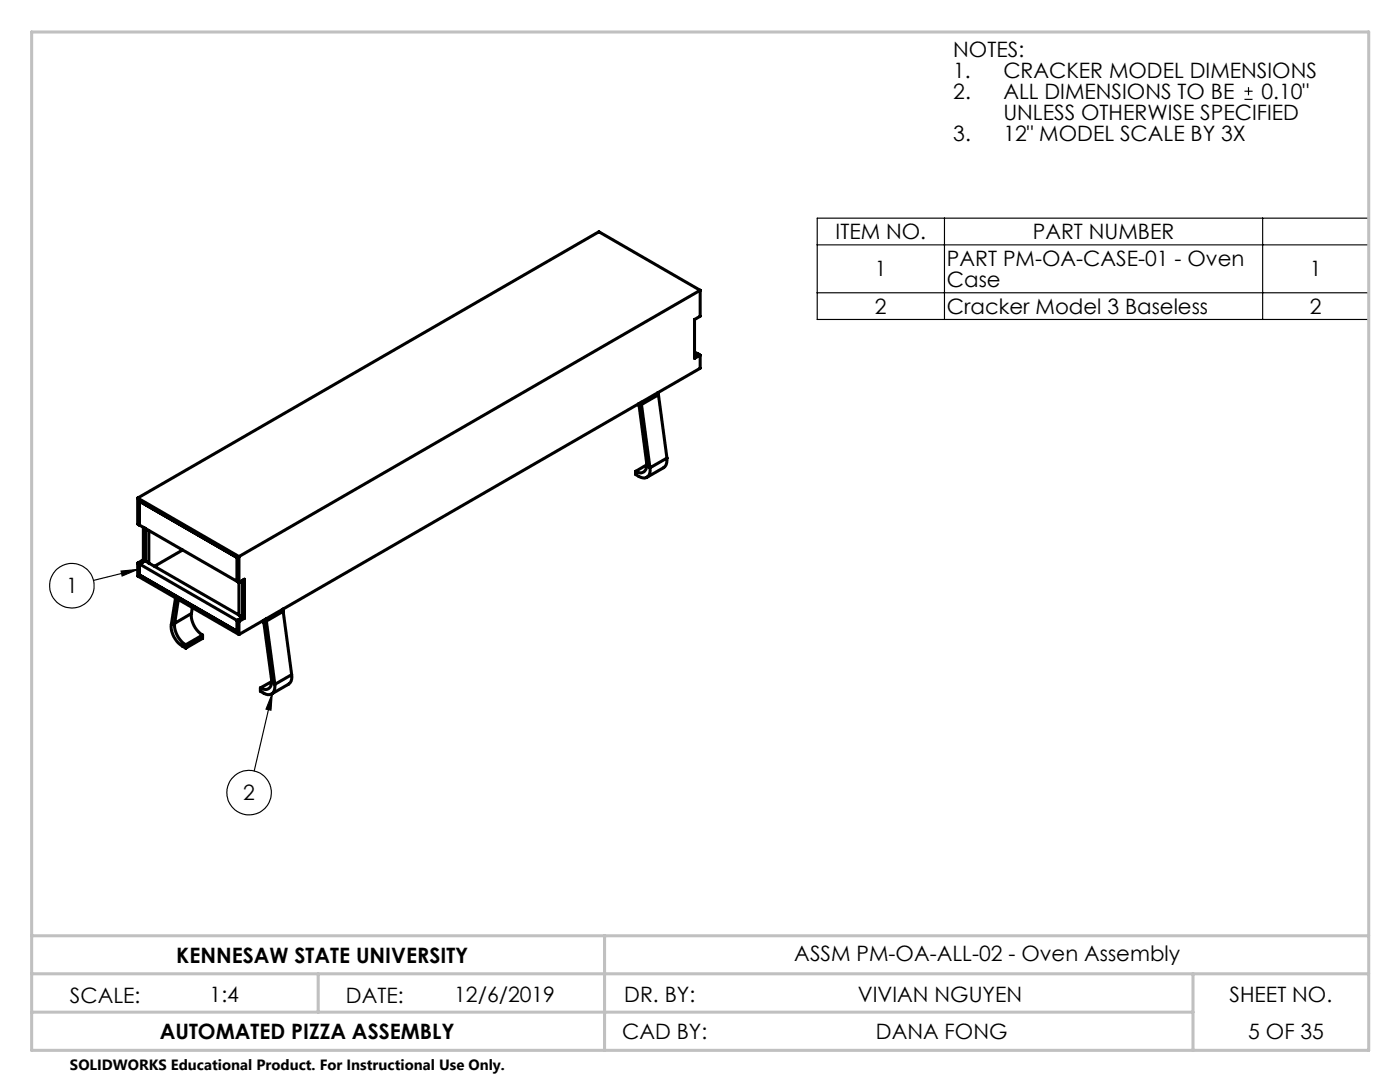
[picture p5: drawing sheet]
<svg xmlns="http://www.w3.org/2000/svg" width="279mm" height="216mm" viewBox="0 0 279 216" stroke-linecap="round" stroke-linejoin="round" font-family="sans-serif">
<g fill="none" stroke="#000" stroke-width=".23">
<path d="M248.4 19.8h1.6M248.4 18.2h1.6M249.2 17.4v1.6M163.1 43.5h110.1v20.2h-110.1zM163.1 48.9h110.1M163.1 58.4h110.1M188.5 43.5v20.2M252 43.5v20.2M24.2 113.9l3.3-.3-3.1 1.3zM27.5 113.6l-8.8 2.2M54.3 138.4l-.2 3.3-1-.2zM54.3 138.4l-3.6 15.4"/>
<circle cx="14.3" cy="116.9" r="4.4"/>
<circle cx="49.7" cy="158.2" r="4.4"/>
</g>
<path d="M120.6 186.7h152.6" fill="none" stroke="#c0c0c0" stroke-width=".23" stroke-dasharray="19 1.6 3.2 1.6" stroke-dashoffset="9.5"/>
<path d="M6.3 6.4h266.9v203.2h-266.9zM6.3 194.3h266.9M6.3 186.7h266.9M63.5 194.3v7.7M120.7 186.7v22.9M238.1 194.3v15.3M6.3 202h231.8" fill="none" stroke="#c0c0c0" stroke-width=".61"/>
<path d="M54.3 138.4l-.2 3.3-1-.2zM24.2 113.9l3.3-.3-3.1 1.3z" fill="#000"/>
<g fill="none" stroke="#000" stroke-width=".61">
<path d="M139.7 57.9l-92 53.2M139.7 57.9v5.2l-1.1 .6v7.8l1.1-.6M139.7 57.9l-20.2-11.7-92 53.2M131.3 78.3l.1 .5M131.4 78.8l-3.4 1.9M131.4 78.8l1.7 12.6M138.6 70.2l.8 .5M139.4 70.7l-.8 .4M139.4 70.7l.3 .2M139.7 70.9v2.6l-92 53.1M27.5 99.4l20.2 11.7M27.5 99.4v5.2l.3 .2"/>
<path d="M127.5 80.5l1.5 11.8a1.43 1.43 0 0 1-.2 1.6 1.43 1.43 0 0 1-1.6 .3l-.3-.1M128 80.3v.4M128 80.7l1.7 12.6M129.1 92.7l-2.2 1.4M129.7 93.3a1.42 1.42 0 0 1-.3 1.6 1.42 1.42 0 0 1-1.5 .3l-1-.5v-.6M133.1 91.4v.5a1.68 1.68 0 0 1-.6 1.4l-3.4 1.9M133.1 91.4l-3.4 1.9M27.5 112.4v2.5l20.2 11.7M27.5 112.4l.3 .1M27.8 104.8v-4.8l19.5 11.3v4.7M27.8 112.5v2.2l19.5 11.3v-2.2M27.8 104.8l19.5 11.2"/>
<path d="M27.8 112.5l19.5 11.3M28.6 111.7l.4 .2M28.6 105.2v6.5M28.6 111.7l-1.1 .7M29 111.9l.7 .5M29 111.9l-1.2 .6M29 105.4v6.5M29.7 112.4l18 10.3M29.7 105.9v6.5M35 119.3l-.8 5.3a4.8 4.8 0 0 0 2.9 4.7M35.6 119.6l-.7 4.8M36.4 109.7l-5.6 3.3"/>
<path d="M47.3 116l.4 .2 1.1-.6v7.8M47.7 111.1v11.6M48.4 115.8v7.4M34.9 124.4a4.8 4.8 0 0 0 2.2 4.3M37.1 128.7v.6M38.2 122.4a4.8 4.8 0 0 0 2.2 4.3M38.2 122.4l-3.3 2M38.4 121.2l-.2 1.2M40.4 126.7l-3.3 2M40.4 126.7v.7l-3.3 1.9M47.3 123.8l.4 .2M47.7 122.7l.7 .5"/>
<path d="M47.7 124v2.6M48.4 123.2l-1.1 .6M48.4 123.2l.4 .2M48.8 123.4l-1.1 .6M52.6 123.8l1.6 11.7a1.45 1.45 0 0 1-.3 1.6 1.45 1.45 0 0 1-1.5 .4l-.4-.2M53.1 123.5l.1 .4M53.2 123.9l1.7 12.7M54.2 136l-2.2 1.3M54.9 136.6v.4a1.36 1.36 0 0 1-.7 1.5 1.36 1.36 0 0 1-1.6-.2l-.6-.4v-.6M56.4 121.5l.1 .5M56.5 122l-3.3 1.9M56.5 122l1.7 12.6"/>
<path d="M58.2 134.6a1.75 1.75 0 0 1-.6 1.9l-3.4 2M58.2 134.6l-3.3 2"/>
</g>
<g font-size="4.2">
<text x="190.2" y="11.4">NOTES:</text>
<text x="190.2" y="15.6">1.</text>
<text x="200.2" y="15.6">CRACKER MODEL DIMENSIONS</text>
<text x="190.2" y="19.8">2.</text>
<text x="200.2" y="19.8">ALL DIMENSIONS TO BE</text>
<text x="200.2" y="24">UNLESS OTHERWISE SPECIFIED</text>
<text x="251.7" y="19.8">0.10&quot;</text>
<text x="190.2" y="28.1">3.</text>
<text x="200.2" y="28.1">12&quot; MODEL SCALE BY 3X</text>
<text x="166.8" y="47.7">ITEM NO.</text>
<text x="206.1" y="47.7">PART NUMBER</text>
<text x="189" y="53.1">PART PM-OA-CASE-01 - Oven</text>
<text x="174.6" y="55.2">1</text>
<text x="189" y="57.3">Case</text>
<text x="261.4" y="55.2">1</text>
<text x="174.6" y="62.6">2</text>
<text x="189" y="62.6">Cracker Model 3 Baseless</text>
<text x="261.4" y="62.6">2</text>
<text x="13.2" y="118.4">1</text>
<text x="48.6" y="159.7">2</text>
<text x="158.5" y="191.8">ASSM PM-OA-ALL-02 - Oven Assembly</text>
<text x="35.2" y="192.1">KENNESAW STATE UNIVERSITY</text>
<text x="14" y="200.2">SCALE:</text>
<text x="41.8" y="199.9">1:4</text>
<text x="69.1" y="200.2">DATE:</text>
<text x="90.7" y="199.9">12/6/2019</text>
<text x="124.6" y="199.9">DR. BY:</text>
<text x="171.2" y="199.9">VIVIAN NGUYEN</text>
<text x="245.4" y="199.9">SHEET NO.</text>
<text x="31.9" y="207.3">AUTOMATED PIZZA ASSEMBLY</text>
<text x="124.2" y="207.3">CAD BY:</text>
<text x="174.8" y="207.3">DANA FONG</text>
<text x="249.1" y="207.3">5 OF 35</text>
</g>
<text font-size="3" x="14" y="213.5">SOLIDWORKS Educational Product. For Instructional Use Only.</text>
</svg>
